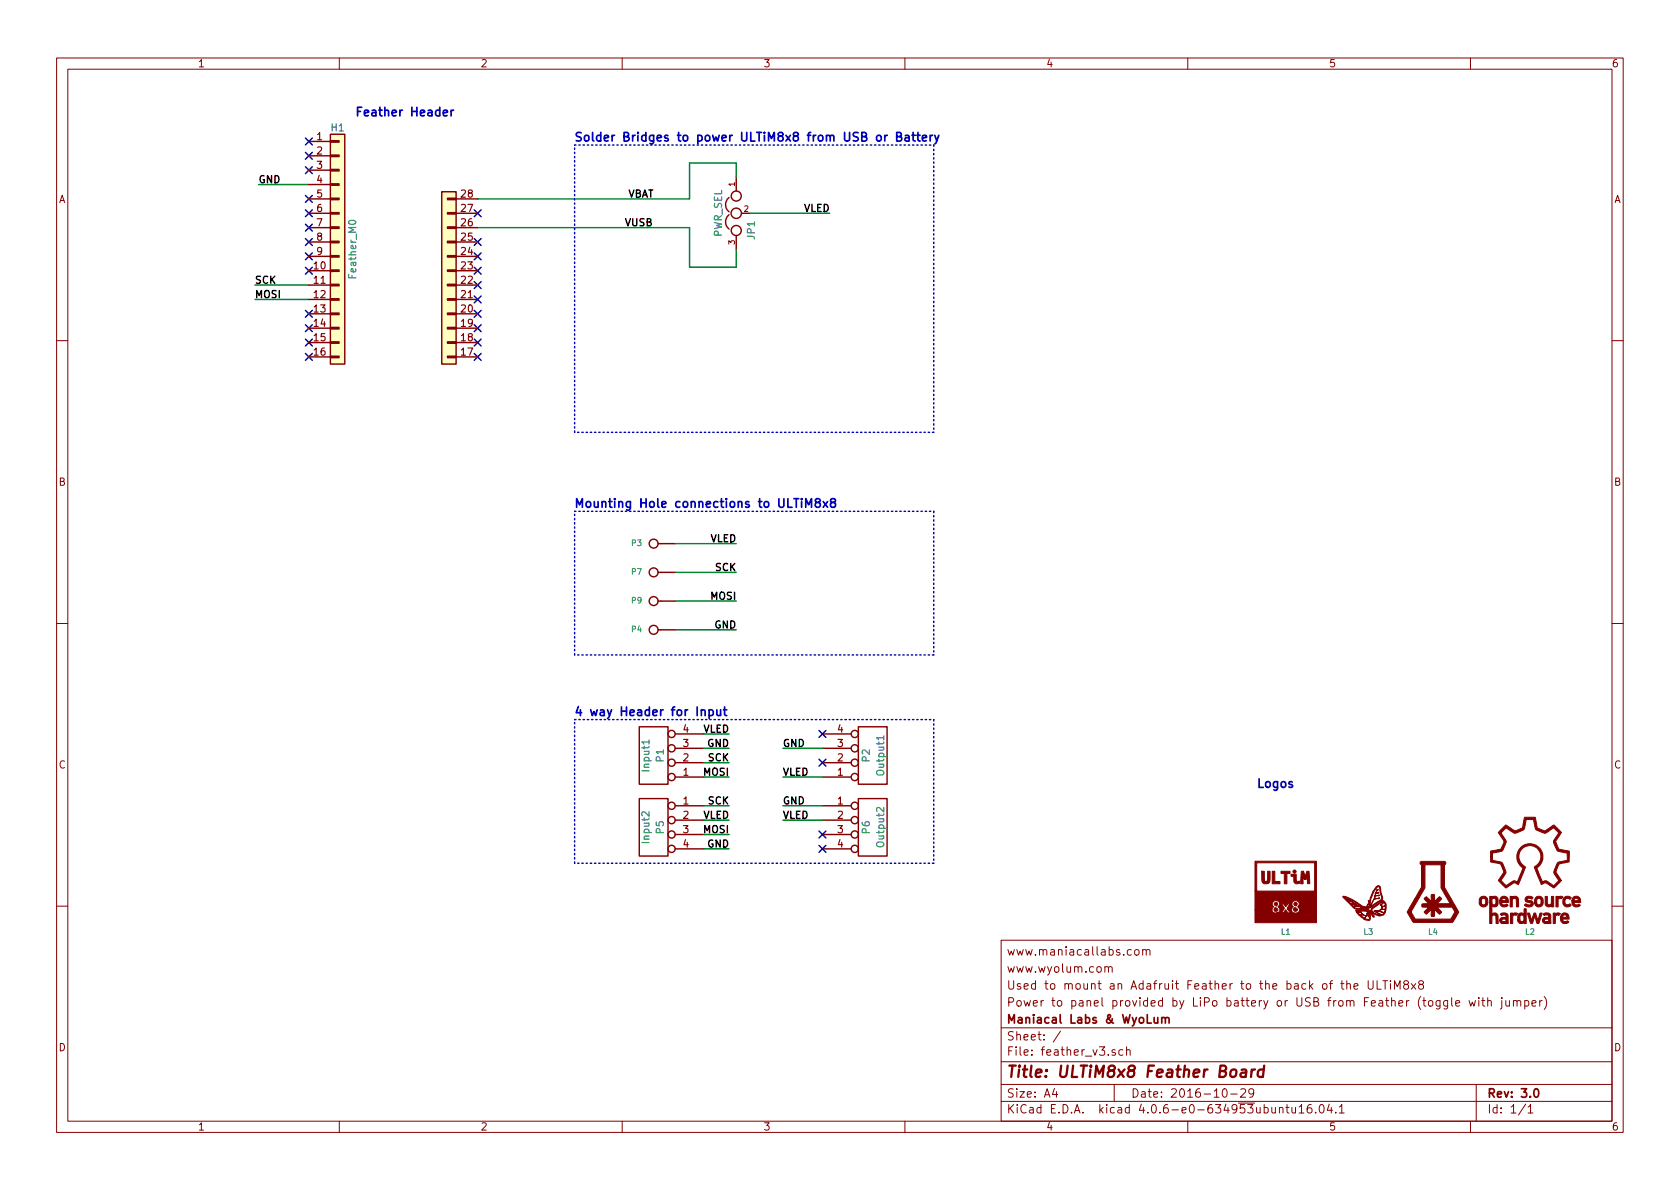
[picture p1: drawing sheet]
EESchema Schematic File Version 2
LIBS:power
LIBS:feather_v3
LIBS:ultim8x8_sym
LIBS:ultim_bus
LIBS:feather_v3-cache
EELAYER 25 0
EELAYER END
$Descr A4 11693 8268
encoding utf-8
Sheet 1 1
Title "ULTiM8x8 Feather Board"
Date "2016-10-29"
Rev "3.0"
Comp "Maniacal Labs & WyoLum"
Comment1 "Power to panel provided by LiPo battery or USB from Feather (toggle with jumper)"
Comment2 "Used to mount an Adafruit Feather to the back of the ULTiM8x8"
Comment3 "www.wyolum.com"
Comment4 "www.maniacallabs.com"
$EndDescr
$Comp
L CONN_1 P7
U 1 1
P 4550 3975
F 0 "P7" H 4630 3975 40  0000 L CNN
F 1 "CI_A" H 4550 4030 30  0001 C CNN
F 2 "feather_v3:Screw" H 4550 3975 60  0001 C CNN
F 3 "" H 4550 3975 60  0000 C CNN
F 4 "mfr_pn" H 4550 3975 60  0001 C CNN "manf#"
	1    4550 3975
	-1   0    0    1   
$EndComp
Wire Wire Line
	1800 1275 2150 1275
Wire Wire Line
	3325 1375 4800 1375
Wire Wire Line
	1775 1975 2150 1975
Wire Wire Line
	1775 2075 2150 2075
$Comp
L CONN_1 P3
U 1 1
P 4550 3775
F 0 "P3" H 4630 3775 40  0000 L CNN
F 1 "5V" H 4550 3830 30  0001 C CNN
F 2 "feather_v3:Screw" H 4550 3775 60  0001 C CNN
F 3 "" H 4550 3775 60  0000 C CNN
F 4 "mfr_pn" H 4550 3775 60  0001 C CNN "manf#"
	1    4550 3775
	-1   0    0    1   
$EndComp
NoConn ~ 2150 975 
NoConn ~ 2150 1075
NoConn ~ 2150 1175
NoConn ~ 2150 1375
NoConn ~ 2150 1475
NoConn ~ 2150 1575
NoConn ~ 2150 1675
NoConn ~ 2150 1775
NoConn ~ 2150 1875
NoConn ~ 2150 2175
NoConn ~ 2150 2275
NoConn ~ 2150 2375
NoConn ~ 2150 2475
NoConn ~ 3325 2475
NoConn ~ 3325 2375
NoConn ~ 3325 2275
NoConn ~ 3325 2175
NoConn ~ 3325 2075
NoConn ~ 3325 1975
NoConn ~ 3325 1875
NoConn ~ 3325 1775
NoConn ~ 3325 1675
NoConn ~ 3325 1475
$Comp
L JUMPER3 JP1
U 1 1
P 5125 1475
F 0 "JP1" H 5175 1375 50  0000 L CNN
F 1 "PWR_SEL" H 5125 1575 50  0000 C BNN
F 2 "feather_v3:switch_spdt" H 5125 1475 50  0001 C CNN
F 3 "" H 5125 1475 50  0000 C CNN
	1    5125 1475
	0    -1   1    0   
$EndComp
Wire Wire Line
	3325 1575 4800 1575
$Comp
L Feather_M0 H1
U 1 1
P 2750 1725
F 0 "H1" H 2350 2575 50  0000 C CNN
F 1 "Feather_M0" V 2450 1725 50  0000 C CNN
F 2 "feather_v3:FEATHER_M0_2" H 2350 1725 50  0001 C CNN
F 3 "" H 2350 1725 50  0000 C CNN
F 4 "mfr_pn" H 2750 1725 60  0001 C CNN "manf#"
	1    2750 1725
	1    0    0    -1  
$EndComp
$Comp
L CONN4_S P1
U 1 1
P 4550 5250
F 0 "P1" V 4500 5250 50  0000 C CNN
F 1 "Input1" V 4600 5250 50  0000 C CNN
F 2 "feather_v3:header_2x2pos_th_male" H 4550 5250 60  0001 C CNN
F 3 "" H 4550 5250 60  0000 C CNN
	1    4550 5250
	-1   0    0    1   
$EndComp
Wire Wire Line
	4900 5100 5075 5100
Wire Wire Line
	5075 5200 4900 5200
Wire Wire Line
	4900 5300 5075 5300
Wire Wire Line
	5075 5400 4900 5400
Text Label 5775 1475 2    50   ~ 10
VLED
Text Label 5075 5100 2    50   ~ 10
VLED
Text Label 1800 1275 0    50   ~ 10
GND
Text Label 1775 1975 0    50   ~ 10
SCK
Text Label 1775 2075 0    50   ~ 10
MOSI
Text Label 5075 5200 2    50   ~ 10
GND
Text Label 5075 5300 2    50   ~ 10
SCK
Text Label 5075 5400 2    50   ~ 10
MOSI
Wire Wire Line
	4800 1375 4800 1125
Wire Wire Line
	4800 1125 5125 1125
Wire Wire Line
	5125 1125 5125 1225
Wire Wire Line
	4800 1575 4800 1850
Wire Wire Line
	4800 1850 5125 1850
Wire Wire Line
	5125 1850 5125 1725
Wire Wire Line
	5775 1475 5225 1475
Text Notes 4000 3525 0    60   ~ 12
Mounting Hole connections to ULTiM8x8
Text Label 4375 1375 0    50   ~ 10
VBAT
Text Label 4350 1575 0    50   ~ 10
VUSB
$Comp
L CONN_1 P9
U 1 1
P 4550 4175
F 0 "P9" H 4630 4175 40  0000 L CNN
F 1 "DI_A" H 4550 4230 30  0001 C CNN
F 2 "feather_v3:Screw" H 4550 4175 60  0001 C CNN
F 3 "" H 4550 4175 60  0000 C CNN
F 4 "mfr_pn" H 4550 4175 60  0001 C CNN "manf#"
	1    4550 4175
	-1   0    0    1   
$EndComp
$Comp
L CONN_1 P4
U 1 1
P 4550 4375
F 0 "P4" H 4630 4375 40  0000 L CNN
F 1 "GND" H 4550 4430 30  0001 C CNN
F 2 "feather_v3:Screw" H 4550 4375 60  0001 C CNN
F 3 "" H 4550 4375 60  0000 C CNN
F 4 "mfr_pn" H 4550 4375 60  0001 C CNN "manf#"
	1    4550 4375
	-1   0    0    1   
$EndComp
Wire Wire Line
	4700 3775 5125 3775
Wire Wire Line
	4700 3975 5125 3975
Wire Wire Line
	4700 4175 5125 4175
Wire Wire Line
	4700 4375 5125 4375
Text Label 5125 4375 2    50   ~ 10
GND
Text Label 5125 3975 2    50   ~ 10
SCK
Text Label 5125 4175 2    50   ~ 10
MOSI
Text Label 5125 3775 2    50   ~ 10
VLED
Wire Notes Line
	4000 5000 6500 5000
Wire Notes Line
	6500 5000 6500 6000
Wire Notes Line
	6500 6000 4000 6000
Wire Notes Line
	4000 6000 4000 5000
Wire Notes Line
	4000 3550 6500 3550
Wire Notes Line
	6500 3550 6500 4550
Wire Notes Line
	6500 4550 4000 4550
Wire Notes Line
	4000 4550 4000 3550
Text Notes 4000 4975 0    60   ~ 12
4 way Header for Input
Wire Notes Line
	4000 1000 6500 1000
Wire Notes Line
	6500 1000 6500 3000
Wire Notes Line
	6500 3000 4000 3000
Wire Notes Line
	4000 3000 4000 1000
Text Notes 4000 975  0    60   ~ 12
Solder Bridges to power ULTiM8x8 from USB or Battery
Text Notes 2475 800  0    60   ~ 12
Feather Header
Text Notes 8750 5475 0    60   ~ 12
Logos
$Comp
L CONN4_S P2
U 1 1
P 6075 5250
F 0 "P2" V 6025 5250 50  0000 C CNN
F 1 "Output1" V 6125 5250 50  0000 C CNN
F 2 "feather_v3:header_2x2pos_th_male" H 6075 5250 60  0001 C CNN
F 3 "" H 6075 5250 60  0000 C CNN
	1    6075 5250
	1    0    0    1   
$EndComp
Text Label 5450 5200 0    50   ~ 10
GND
Text Label 5450 5400 0    50   ~ 10
VLED
NoConn ~ 5725 5300
NoConn ~ 5725 5100
$Comp
L CONN4_S P5
U 1 1
P 4550 5750
F 0 "P5" V 4500 5750 50  0000 C CNN
F 1 "Input2" V 4600 5750 50  0000 C CNN
F 2 "feather_v3:header_2x2pos_th_male" H 4550 5750 60  0001 C CNN
F 3 "" H 4550 5750 60  0000 C CNN
	1    4550 5750
	-1   0    0    -1  
$EndComp
Wire Wire Line
	4900 5600 5075 5600
Wire Wire Line
	5075 5700 4900 5700
Wire Wire Line
	4900 5800 5075 5800
Wire Wire Line
	5075 5900 4900 5900
Text Label 5075 5700 2    50   ~ 10
VLED
Text Label 5075 5900 2    50   ~ 10
GND
Text Label 5075 5600 2    50   ~ 10
SCK
Text Label 5075 5800 2    50   ~ 10
MOSI
$Comp
L CONN4_S P6
U 1 1
P 6075 5750
F 0 "P6" V 6025 5750 50  0000 C CNN
F 1 "Output2" V 6125 5750 50  0000 C CNN
F 2 "feather_v3:header_2x2pos_th_male" H 6075 5750 60  0001 C CNN
F 3 "" H 6075 5750 60  0000 C CNN
	1    6075 5750
	1    0    0    -1  
$EndComp
Wire Wire Line
	5725 5600 5450 5600
Text Label 5450 5600 0    50   ~ 10
GND
Text Label 5450 5700 0    50   ~ 10
VLED
NoConn ~ 5725 5800
NoConn ~ 5725 5900
Wire Wire Line
	5450 5200 5725 5200
Wire Wire Line
	5450 5400 5725 5400
Wire Wire Line
	5450 5700 5725 5700
$Comp
L OSHW L2
U 1 1
P 10650 6050
F 0 "L2" H 10650 5625 40  0000 C CNN
F 1 "OSHW" H 10650 6150 40  0001 C CNN
F 2 "feather_v3:OSHW_6mm" H 10650 6050 60  0001 C CNN
F 3 "" H 10650 6050 60  0000 C CNN
F 4 "mfr_pn" H 10650 6050 60  0001 C CNN "manf#"
	1    10650 6050
	1    0    0    -1  
$EndComp
$Comp
L LOGO_ML L4
U 1 1
P 9975 6200
F 0 "L4" H 9975 5925 40  0000 C CNN
F 1 "LOGO_ML" H 9975 6383 60  0001 C CNN
F 2 "feather_v3:logo_MLlabs_small" H 9975 6200 60  0001 C CNN
F 3 "" H 9975 6200 60  0001 C CNN
F 4 "mfr_pn" H 9975 6200 60  0001 C CNN "manf#"
	1    9975 6200
	1    0    0    -1  
$EndComp
$Comp
L LOGO_WL L3
U 1 1
P 9525 6300
F 0 "L3" H 9525 6125 40  0000 C CNN
F 1 "LOGO_WL" H 9525 6436 60  0001 C CNN
F 2 "feather_v3:logo_wyo_butterfly_small" H 9525 6300 60  0001 C CNN
F 3 "" H 9525 6300 60  0001 C CNN
F 4 "mfr_pn" H 9525 6300 60  0001 C CNN "manf#"
	1    9525 6300
	1    0    0    -1  
$EndComp
$Comp
L LOGO_U88 L1
U 1 1
P 8950 6200
F 0 "L1" H 8950 5925 40  0000 C CNN
F 1 "LOGO_U88" H 8950 6384 60  0001 C CNN
F 2 "feather_v3:logo_ultim8x8_small" H 8950 6200 60  0001 C CNN
F 3 "" H 8950 6200 60  0001 C CNN
F 4 "mfr_pn" H 8950 6200 60  0001 C CNN "manf#"
	1    8950 6200
	1    0    0    -1  
$EndComp
$EndSCHEMATC
